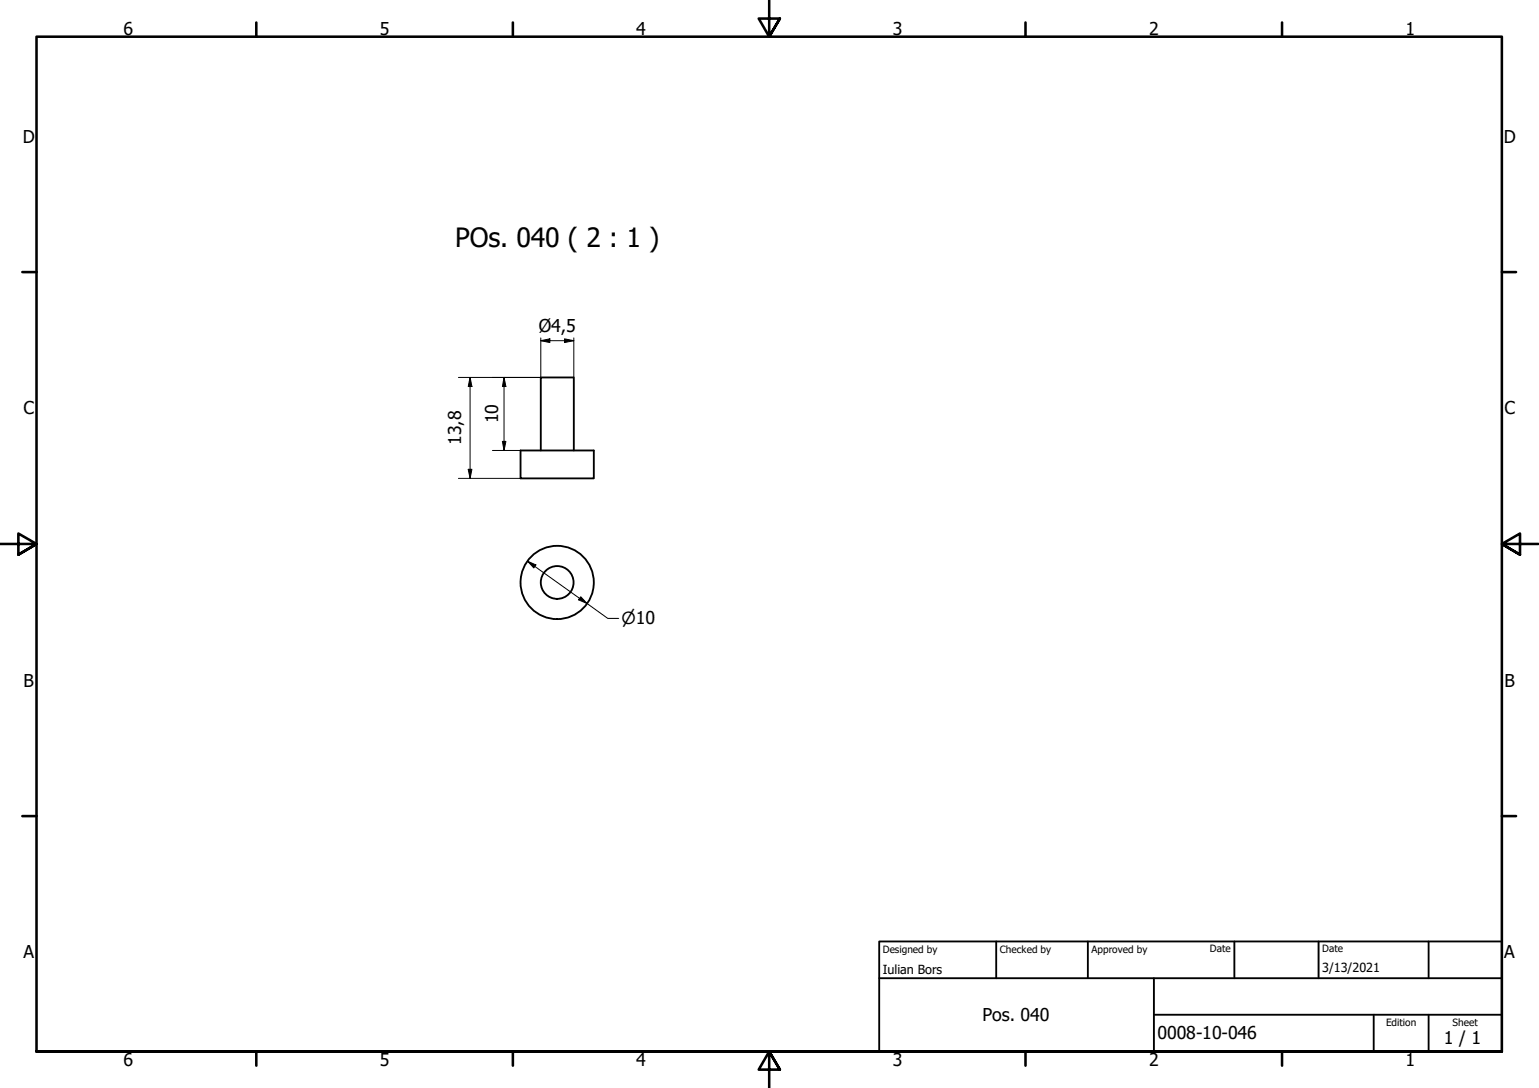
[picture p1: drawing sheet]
<svg xmlns="http://www.w3.org/2000/svg" width="420mm" height="297mm" viewBox="0 0 420 297" stroke-linecap="round" stroke-linejoin="round" font-family="sans-serif">
<!-- layer: Visible (ISO) -->
<g fill="none" stroke="#000" stroke-width=".51">
<path d="M142.1 123h20v7.6h-20zM147.6 123v-20h9.1v20"/>
<circle cx="152.1" cy="159" r="4.5"/>
<circle cx="152.1" cy="159" r="10"/>
</g>
<!-- layer: Border (ISO) -->
<g fill="none" stroke="#000" stroke-width=".7">
<path d="M70 6.1v3.9M140 6.1v3.9M210 0v10l-2.9-4.9h5.8l-2.9 4.9 2.9-4.9M280 6.1v3.9M350 6.1v3.9M6.1 74.3h3.9M410 74.3h3.9M0 148.5h10l-5-2.8v5.7l5-2.9-5 2.9M420 148.5h-10l5-2.8v5.7l-5-2.9 5 2.9M6.1 222.8h3.9M410 222.8h3.9M10 287.1v-277.1h400v277.1h-400h400"/>
<path d="M70 287.1v3.8M140 287.1v3.8M212.9 292l-2.9-4.9 2.9 4.9h-5.8l2.9-4.9v9.9M280 287.1v3.8M350 287.1v3.8"/>
</g>
<!-- layer: Title (ISO) -->
<path d="M240 257h170v30.1h-170zM272 257v10.1M297 257v10.1M337 257v10.1M360 257v10.1M390 257v10.1M240 267.1h170M315 277h95M315 267.1v20M375 277v10.1M390 277v10.1" fill="none" stroke="#000" stroke-width=".51"/>
<!-- layer: Dimension (ISO) -->
<g fill="none" stroke="#000" stroke-width=".27">
<path d="M147.6 93l2.5-.5v1zM147.6 92.3v10.7h-22.4M147.6 93h9.1M154.1 92.5l2.6 .5-2.6 .5zM156.7 92.3v10.7M128.3 103l.5 2.5h-1zM128.3 103v27.6M137.6 103l.5 2.5h-.9zM137.6 103v20M125.2 130.6h16.9M127.8 128.1h1l-.5 2.5zM134.4 123h7.7"/>
<path d="M137.2 120.5h.9l-.5 2.5zM144 153.2l2.3 1-.6 .9zM144 153.2l21.9 15.6h3M158.6 162.9l1.7 1.9-2.4-1z"/>
</g>
<g fill="#000">
<path d="M147.6 93l2.5-.5v1z" fill-rule="evenodd"/>
<path d="M154.1 92.5l2.6 .5-2.6 .5z" fill-rule="evenodd"/>
<path d="M128.3 103l.5 2.5h-1z" fill-rule="evenodd"/>
<path d="M137.6 103l.5 2.5h-.9z" fill-rule="evenodd"/>
<path d="M127.8 128.1h1l-.5 2.5z" fill-rule="evenodd"/>
<path d="M137.2 120.5h.9l-.5 2.5z" fill-rule="evenodd"/>
<path d="M144 153.2l2.3 1-.6 .9z" fill-rule="evenodd"/>
<path d="M158.6 162.9l1.7 1.9-2.4-1z" fill-rule="evenodd"/>
</g>
<text font-size="7.2" x="124.3" y="67.4">POs. 040 ( 2 : 1 )</text>
<g font-size="4.8">
<text x="33.7" y="9.6">6</text>
<text x="103.7" y="9.6">5</text>
<text x="173.7" y="9.6">4</text>
<text x="243.7" y="9.6">3</text>
<text x="313.7" y="9.6">2</text>
<text x="383.7" y="9.6">1</text>
<text x="6.2" y="38.9">D</text>
<text x="410.5" y="38.9">D</text>
<text x="147.1" y="90.6">Ø4,5</text>
<text x="6.4" y="113.1">C</text>
<text x="410.7" y="113.1">C</text>
<text x="136" y="115.6" transform="rotate(-90 136 115.6)">10</text>
<text x="125.9" y="121.5" transform="rotate(-90 125.9 121.5)">13,8</text>
<text x="6.4" y="187.4">B</text>
<text x="410.7" y="187.4">B</text>
<text x="6.4" y="261.7">A</text>
<text x="410.7" y="261.7">A</text>
<text x="268.2" y="278.8">Pos. 040</text>
<text x="316" y="283.8">0008-10-046</text>
<text x="394.2" y="285">1 / 1</text>
<text x="33.7" y="290.9">6</text>
<text x="103.7" y="290.9">5</text>
<text x="173.7" y="290.9">4</text>
<text x="243.7" y="290.9">3</text>
<text x="313.7" y="290.9">2</text>
<text x="383.7" y="290.9">1</text>
</g>
<text font-size="4.6" x="169.7" y="170.5">⌀10</text>
<g font-size="3.4">
<text x="241" y="266">Iulian Bors</text>
<text x="361" y="265.5">3/13/2021</text>
</g>
<g font-size="2.7">
<text x="241" y="260.1">Designed by</text>
<text x="273" y="260.1">Checked by</text>
<text x="298" y="260.1">Approved by</text>
<text x="330.3" y="260">Date</text>
<text x="361" y="260">Date</text>
<text x="378.4" y="280.1">Edition</text>
<text x="396.6" y="280.1">Sheet</text>
</g>
</svg>
